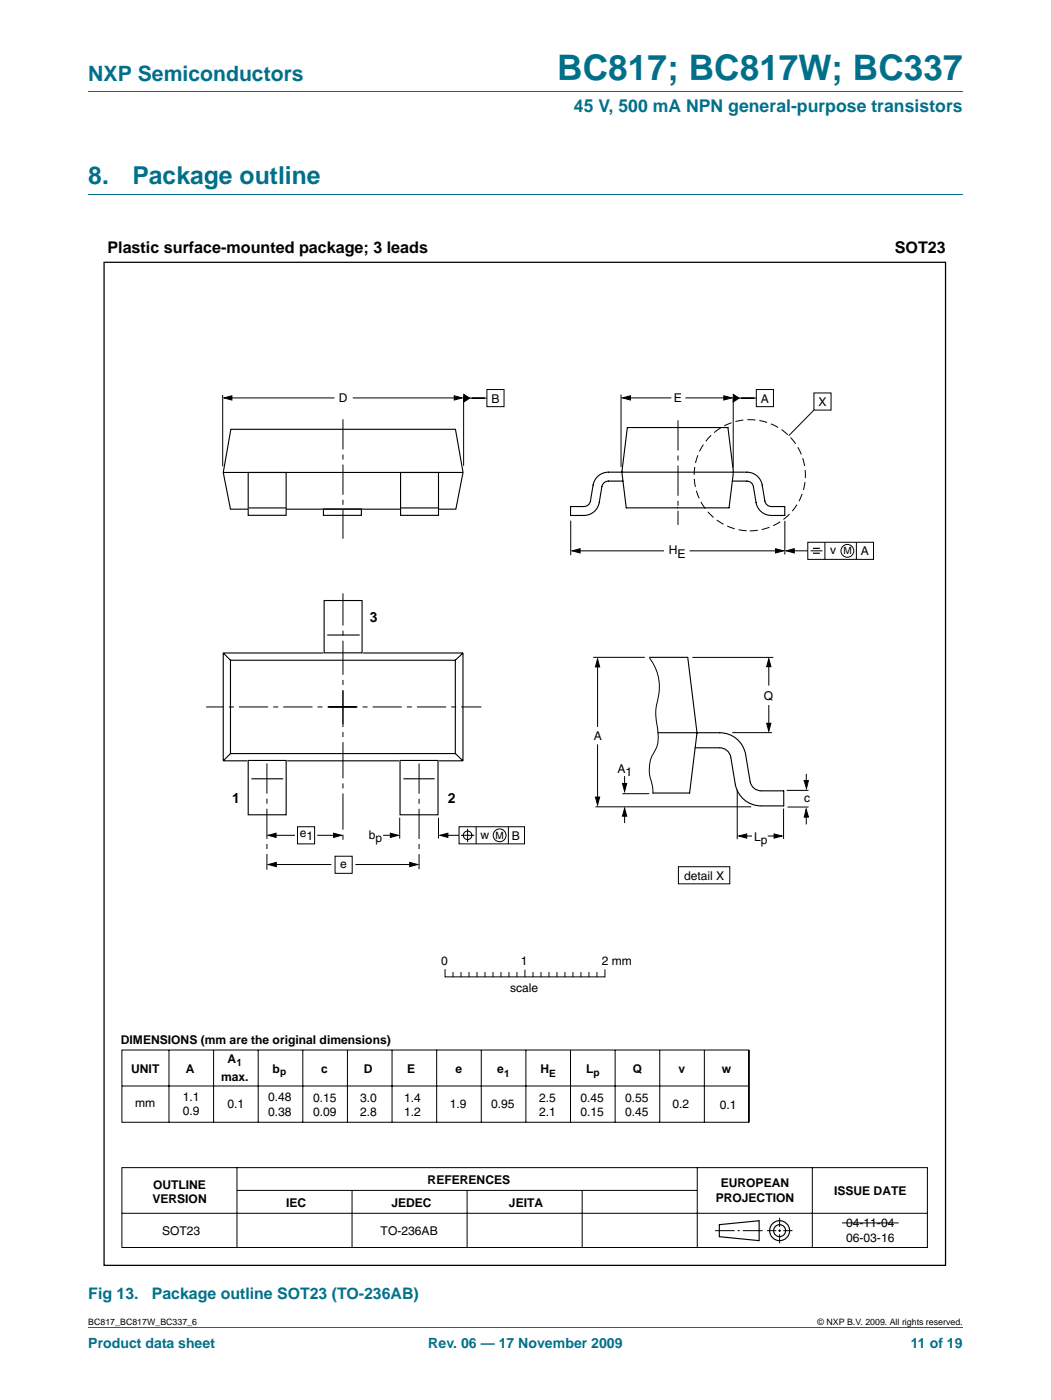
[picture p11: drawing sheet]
<svg xmlns="http://www.w3.org/2000/svg" width="210mm" height="280mm" viewBox="0 0 210 280" stroke-linecap="round" stroke-linejoin="round" font-family="sans-serif">
<path d="M17.6 18.3h174.7M17.6 38.8h174.7M17.6 265.3h174.7" fill="none" stroke="#00708a" stroke-width=".2"/>
<g fill="none" stroke="#000" stroke-width=".2">
<path d="M44.5 78.9v14.3M44.7 79.5l1.6-.4v.8zM45.7 79.5h21.1M70.5 79.5h21M90.7 79.1l1.6 .4-1.6 .4zM92.6 79v14.1M92.6 78.8l1.2 .7-1.2 .8zM93.2 79.5h4M97.2 77.8h3.5v3.5h-3.5zM124 78.8v14.5M124.3 79.5l1.6-.4v.8zM125 79.5h9.1"/>
<path d="M136.9 79.5h8.4M144.6 79.1l1.5 .4-1.5 .4zM146.4 79.4v14.1M146.4 78.8l1.2 .7-1.2 .8zM147 79.5h4M151.1 77.8h3.4v3.5h-3.4zM162.6 78.5h3.4v3.4h-3.4zM162.6 81.9l-5.1 5.2M114 104v6.9M114.3 110.1l1.6-.5v.9zM115.1 110.1h17.5M137.7 110.1h17.8"/>
<path d="M154.9 109.6l1.6 .5-1.6 .4zM156.7 104.1v6.7M157 110.1l1.6-.5v.9zM157.9 110.1h3.4M161.3 108.4h13.2v3.4h-13.2zM161.9 110.1h2.4M164.7 108.4v3.4M171 108.4v3.4M119.3 131.7l.5 1.6h-.9zM119.3 132.7v12.6M129.7 131.5a9.9 9.9 0 0 1 1.4 9.5 12.4 12.4 0 0 0 .3 5.2 6.2 6.2 0 0 1-1.2 4.9 7.8 7.8 0 0 0 .1 5.9l.1 1.6M138.3 131.4h16.1"/>
<path d="M153.5 131.6l.5 1.6h-.9zM153.5 132.4v4.6M118.9 159.3h.9l-.5 1.6zM119.3 148.7v11.1M124.3 156.6h.9l-.5 1.5zM124.7 155.1v2.6M146.2 146.4h8M147.2 157.8v9.9M153.1 144.5h.9l-.5 1.6zM153.5 140.9v4.4M157.1 157.9h4.4M160.6 156h.8l-.3 1.6z"/>
<path d="M161 154.6v2.5M53.5 166.9l1.6-.4v.8zM53.6 172.8l1.6-.5v.9zM54.4 166.9h4.5M54.5 172.8h11.7M59.4 165.2h3.4v3.4h-3.4zM63.3 166.9h4.1M66.6 166.5l1.6 .4-1.6 .4zM66.9 171.1h3.4v3.4h-3.4zM71 172.8h11.6M76.5 166.9h2.2M78 166.5l1.5 .4-1.5 .4z"/>
<path d="M79.8 163.4v4.2M81.8 172.3l1.6 .5-1.6 .4zM87.6 163.4v4.1M87.9 166.9l1.5-.4v.8zM88.7 166.9h3M91.7 165.2h13.1v3.4h-13.1zM92.1 166.9h2.6M93.4 165.6v2.7M95.1 165.2v3.4M101.5 165.2v3.4M118.9 161.2h31.1M124.7 161.5l.5 1.6h-.9z"/>
<path d="M124.7 162.5v2M135.5 173.2h10.3v3.4h-10.3zM147.5 167.1l1.6-.5v.9zM148.4 167.1h1.8M153.3 167.1h1.8M154.6 166.6l1.6 .5-1.6 .4zM156.5 161.6v6.1M157.3 161.3h4.2M161 161.7l.5 1.6h-.9zM161 162.7v2M88.9 193.7v1.5h31.9v-1.4M90.5 194.4v.8"/>
<path d="M92.1 194.4v.8M93.7 194.4v.8M95.3 194.4v.8M96.9 194.4v.8M98.5 194.4v.8M100.1 194.4v.8M101.6 194.4v.8M103.2 194.4v.8M104.8 193.9v1.3M106.4 194.4v.8M108 194.4v.8M109.6 194.4v.8"/>
<path d="M111.2 194.4v.8M112.8 194.4v.8M114.4 194.4v.8M116 194.4v.8M117.6 194.4v.8M119.2 194.4v.8M24.3 209.8h125.3v14.5h-125.3zM24.4 217h125.2M33.7 209.8v14.4M42.7 209.8v14.4M51.6 209.8v14.4M60.5 209.8v14.4"/>
<path d="M69.4 209.8v14.4M78.3 209.8v14.4M87.2 209.8v14.4M96.1 209.8v14.4M105 209.8v14.4M113.9 209.8v14.4M122.9 209.8v14.4M131.8 209.8v14.4M140.7 209.8v14.4M149.6 209.8v14.4M24.3 233.3h160.9v16h-160.9zM47.3 233.3v16"/>
<path d="M47.3 237.9h91.9M70.3 237.9v11.4M93.3 237.9v11.4M116.3 237.9v11.4M139.3 233.3v16M162.2 233.3v16M24.3 242.4h160.9M142.8 245.9h3.9M147.3 245.9h.4M148.3 245.9h4M153.2 245.9h1.8M155.4 245.9h.6"/>
<path d="M155.7 243.3v1.9M155.7 245.7v.5M155.7 246.6v1.9M156.4 245.9h1.9"/>
<circle cx="169.2" cy="110.1" r="1.28"/>
<circle cx="93.4" cy="166.9" r=".86"/>
<circle cx="99.8" cy="166.9" r="1.28"/>
</g>
<g fill="none" stroke="#000" stroke-width=".23">
<path d="M143.7 244.7l7.9-.8v4l-7.9-.8z"/>
<circle cx="155.7" cy="245.9" r="1.99"/>
<circle cx="155.7" cy="245.9" r="1.2"/>
</g>
<g fill="#000">
<path d="M44.7 79.5l1.6-.4v.8zM90.7 79.1l1.6 .4-1.6 .4zM124.3 79.5l1.6-.4v.8zM144.6 79.1l1.5 .4-1.5 .4zM92.6 78.8l1.2 .7-1.2 .8zM146.4 78.8l1.2 .7-1.2 .8zM114.3 110.1l1.6-.5v.9zM154.9 109.6l1.6 .5-1.6 .4zM157 110.1l1.6-.5v.9zM119.3 131.7l.5 1.6h-.9zM153.5 131.6l.5 1.6h-.9zM118.9 159.3h.9l-.5 1.6z"/>
<path d="M124.3 156.6h.9l-.5 1.5zM153.1 144.5h.9l-.5 1.6zM160.6 156h.8l-.3 1.6zM53.5 166.9l1.6-.4v.8zM53.6 172.8l1.6-.5v.9zM66.6 166.5l1.6 .4-1.6 .4zM78 166.5l1.5 .4-1.5 .4zM81.8 172.3l1.6 .5-1.6 .4zM87.9 166.9l1.5-.4v.8zM124.7 161.5l.5 1.6h-.9zM147.5 167.1l1.6-.5v.9zM154.6 166.6l1.6 .5-1.6 .4z"/>
<path d="M161 161.7l.5 1.6h-.9z"/>
</g>
<path d="M65.6 141.3h30.5M71.3 141.3h-30.1" fill="none" stroke="#000" stroke-width=".2" stroke-dasharray="5.8 1 1 1" stroke-linecap="butt"/>
<path d="M68.5 144.7v-26.1" fill="none" stroke="#000" stroke-width=".2" stroke-dasharray="6.8 1 1 1" stroke-linecap="butt"/>
<path d="M68.5 138v29.9" fill="none" stroke="#000" stroke-width=".2" stroke-dasharray="7.2 1 1 1" stroke-linecap="butt"/>
<path d="M162.4 109.6h1.3M162.4 110.6h1.3" fill="none" stroke="#000" stroke-width=".24"/>
<path d="M20.8 52.4h168v200.4h-168z" fill="none" stroke="#000" stroke-width=".25"/>
<g fill="none" stroke="#000" stroke-width=".22">
<path d="M44.6 94.4h47.8M46.1 85.8h44.9l1.5 8.6-1.5 7.3h-45l-1.4-7.3zM64.6 101.7h7.6v1.3h-7.6zM64.7 120h7.6v10.5h-7.6zM44.6 130.5l1.4 1.4M44.6 130.5v21.5M44.6 130.5h19.9M46 131.9h44.9v18.7h-44.9zM65.4 126.9h6.4M72.5 130.5h20M92.5 130.5l-1.6 1.4M92.5 130.5v21.5"/>
<path d="M44.6 152h4.8M46 150.6l-1.4 1.4M49.6 152h7.6v10.8h-7.6zM50.2 155.6h6.4M57.4 152h22.3M79.9 152h7.6v10.8h-7.6zM80.6 155.6h6.2M87.7 152h4.8M90.9 150.6l1.6 1.4"/>
</g>
<circle cx="149.7" cy="95" r="11.1" fill="none" stroke="#000" stroke-width=".2" stroke-dasharray="1.6 .8" stroke-linecap="butt"/>
<path d="M68.5 83.8v23.8M135.4 84v20.9M53.3 152.6v21.2M83.7 152.6v21.1" fill="none" stroke="#000" stroke-width=".2" stroke-dasharray="6 1 1 1" stroke-linecap="butt"/>
<path d="M49.6 94.4h7.5v8.6h-7.5z" fill="#fff"/>
<path d="M49.6 94.4h7.5v8.6h-7.5zM49.7 101.5h7.4" fill="none" stroke="#000" stroke-width=".22"/>
<path d="M80 94.4h7.6v8.6h-7.6z" fill="#fff"/>
<path d="M80 94.4h7.6v8.6h-7.6zM124.4 96.1h-2.9a1.33 1.33 0 0 0-1.3 1.1l-.5 3.2a3.1 3.1 0 0 1-3.1 2.6h-2.7v-1.8h2.7a1.32 1.32 0 0 0 1.3-1.1l.6-3.2a3.1 3.1 0 0 1 3-2.5h27.7a3.1 3.1 0 0 1 3 2.5l.6 3.2a1.33 1.33 0 0 0 1.3 1.1h2.6v1.8h-2.6a3.1 3.1 0 0 1-3.1-2.6l-.5-3.2a1.33 1.33 0 0 0-1.3-1.1h-2.9M125.3 85.4h20.1l1.1 9-.9 7.1h-20.5l-.9-7.1zM80 101.5h7.5M129.7 131.4h7.7l1.8 15-1.5 12.1h-7.3M131.4 146.4h12.3a5.2 5.2 0 0 1 5.2 4.4l.9 5.4a2.24 2.24 0 0 0 2.2 1.8h4.5v3h-4.5a5.2 5.2 0 0 1-5.2-4.3l-.9-5.4a2.24 2.24 0 0 0-2.2-1.9h-4.9" fill="none" stroke="#000" stroke-width=".22"/>
<path d="M118.5 131.4h10.2M124.3 158.6h5.4M168.2 244.4h11.3" fill="none" stroke="#000" stroke-width=".2"/>
<text font-size="7" fill="#00708a" x="111.3" y="16">BC817; BC817W; BC337</text>
<g font-size="4.9" fill="#00708a">
<text x="17.6" y="36.8">8.</text>
<text x="26.5" y="36.8">Package outline</text>
</g>
<text font-size="4.2" fill="#00708a" x="17.6" y="16.2">NXP Semiconductors</text>
<text font-size="3.5" fill="#00708a" x="114.6" y="22.4">45 V, 500 mA NPN general-purpose transistors</text>
<g font-size="3.2">
<text x="21.5" y="50.6">Plastic surface-mounted package; 3 leads</text>
<text x="178.7" y="50.6">SOT23</text>
</g>
<g font-size="3.2" fill="#00708a">
<text x="17.6" y="259.6">Fig 13.</text>
<text x="30.3" y="259.6">Package outline SOT23 (TO-236AB)</text>
</g>
<g font-size="2.8">
<text x="73.8" y="124.3">3</text>
<text x="46.4" y="160.5">1</text>
<text x="89.4" y="160.5">2</text>
</g>
<g font-size="2.8" fill="#00708a">
<text x="17.6" y="269.3">Product data sheet</text>
<text x="85.5" y="269.3">Rev. 06 — 17 November 2009</text>
<text x="181.9" y="269.3">11 of 19</text>
</g>
<g font-size="2.4">
<text x="67.7" y="80.4">D</text>
<text x="98.2" y="80.4">B</text>
<text x="134.6" y="80.4">E</text>
<text x="152" y="80.4">A</text>
<text x="163.5" y="81.1">X</text>
<text x="133.6" y="110.7">H</text>
<text x="135.3" y="111.5">E</text>
<text x="165.8" y="110.8">v</text>
<text x="171.9" y="111">A</text>
<text x="152.6" y="139.8">Q</text>
<text x="118.6" y="147.8">A</text>
<text x="123.3" y="154.5">A</text>
<text x="124.9" y="155.1">1</text>
<text x="160.6" y="160.3">c</text>
<text x="59.9" y="167.3">e</text>
<text x="61.2" y="167.9">1</text>
<text x="73.7" y="167.6">b</text>
<text x="96" y="167.6">w</text>
<text x="102.2" y="167.8">B</text>
<text x="150.6" y="168">L</text>
<text x="67.9" y="173.5">e</text>
<text x="75" y="168.2">p</text>
<text x="152" y="168.6">p</text>
<text x="136.6" y="175.8">detail X</text>
<text x="88.1" y="192.8">0</text>
<text x="104" y="192.8">1</text>
<text x="120.2" y="192.8">2 mm</text>
<text x="101.9" y="198.1">scale</text>
<text x="24.1" y="208.7">DIMENSIONS (mm are the original dimensions)</text>
<text x="26.2" y="214.3">UNIT</text>
<text x="37.1" y="214.5">A</text>
<text x="44.1" y="216">max.</text>
<text x="45.5" y="212.5">A</text>
<text x="54.5" y="214.3">b</text>
<text x="64.1" y="214.3">c</text>
<text x="72.7" y="214.3">D</text>
<text x="81.3" y="214.3">E</text>
<text x="90.9" y="214.3">e</text>
<text x="99.3" y="214.3">e</text>
<text x="107.9" y="214.3">H</text>
<text x="117.1" y="214.3">L</text>
<text x="126.4" y="214.3">Q</text>
<text x="135.5" y="214.3">v</text>
<text x="144.1" y="214.3">w</text>
<text x="27" y="221.3">mm</text>
<text x="36.5" y="219.9">1.1</text>
<text x="45.4" y="221.3">0.1</text>
<text x="53.5" y="220">0.48</text>
<text x="62.5" y="220.1">0.15</text>
<text x="71.9" y="220.1">3.0</text>
<text x="80.7" y="220.1">1.4</text>
<text x="89.8" y="221.5">1.9</text>
<text x="98.1" y="221.5">0.95</text>
<text x="107.7" y="220.1">2.5</text>
<text x="115.9" y="220.1">0.45</text>
<text x="124.9" y="220.1">0.55</text>
<text x="134.3" y="221.5">0.2</text>
<text x="143.8" y="221.6">0.1</text>
<text x="36.5" y="222.9">0.9</text>
<text x="53.5" y="223">0.38</text>
<text x="62.5" y="223.1">0.09</text>
<text x="71.9" y="223.1">2.8</text>
<text x="80.7" y="223.1">1.2</text>
<text x="107.7" y="223.1">2.1</text>
<text x="115.9" y="223.1">0.15</text>
<text x="124.9" y="223.1">0.45</text>
<text x="30.6" y="237.5">OUTLINE</text>
<text x="85.4" y="236.6">REFERENCES</text>
<text x="143.9" y="237.3">EUROPEAN</text>
<text x="166.6" y="238.8">ISSUE DATE</text>
<text x="30.4" y="240.5">VERSION</text>
<text x="57.2" y="241.1">IEC</text>
<text x="78.2" y="241.1">JEDEC</text>
<text x="101.6" y="241.1">JEITA</text>
<text x="142.9" y="240.2">PROJECTION</text>
<text x="169" y="245.2">04-11-04</text>
<text x="32.4" y="246.7">SOT23</text>
<text x="76" y="246.7">TO-236AB</text>
<text x="169" y="248.1">06-03-16</text>
</g>
<g font-size="2">
<text x="168.4" y="110.8">M</text>
<text x="99" y="167.6">M</text>
<text x="47.2" y="213.1">1</text>
<text x="55.9" y="214.7">p</text>
<text x="100.7" y="215.1">1</text>
<text x="109.7" y="215.1">E</text>
<text x="118.5" y="214.9">p</text>
</g>
<g font-size="1.8">
<text x="17.6" y="264.7">BC817_BC817W_BC337_6</text>
<text x="163.3" y="264.7">© NXP B.V. 2009. All rights reserved.</text>
</g>
</svg>
